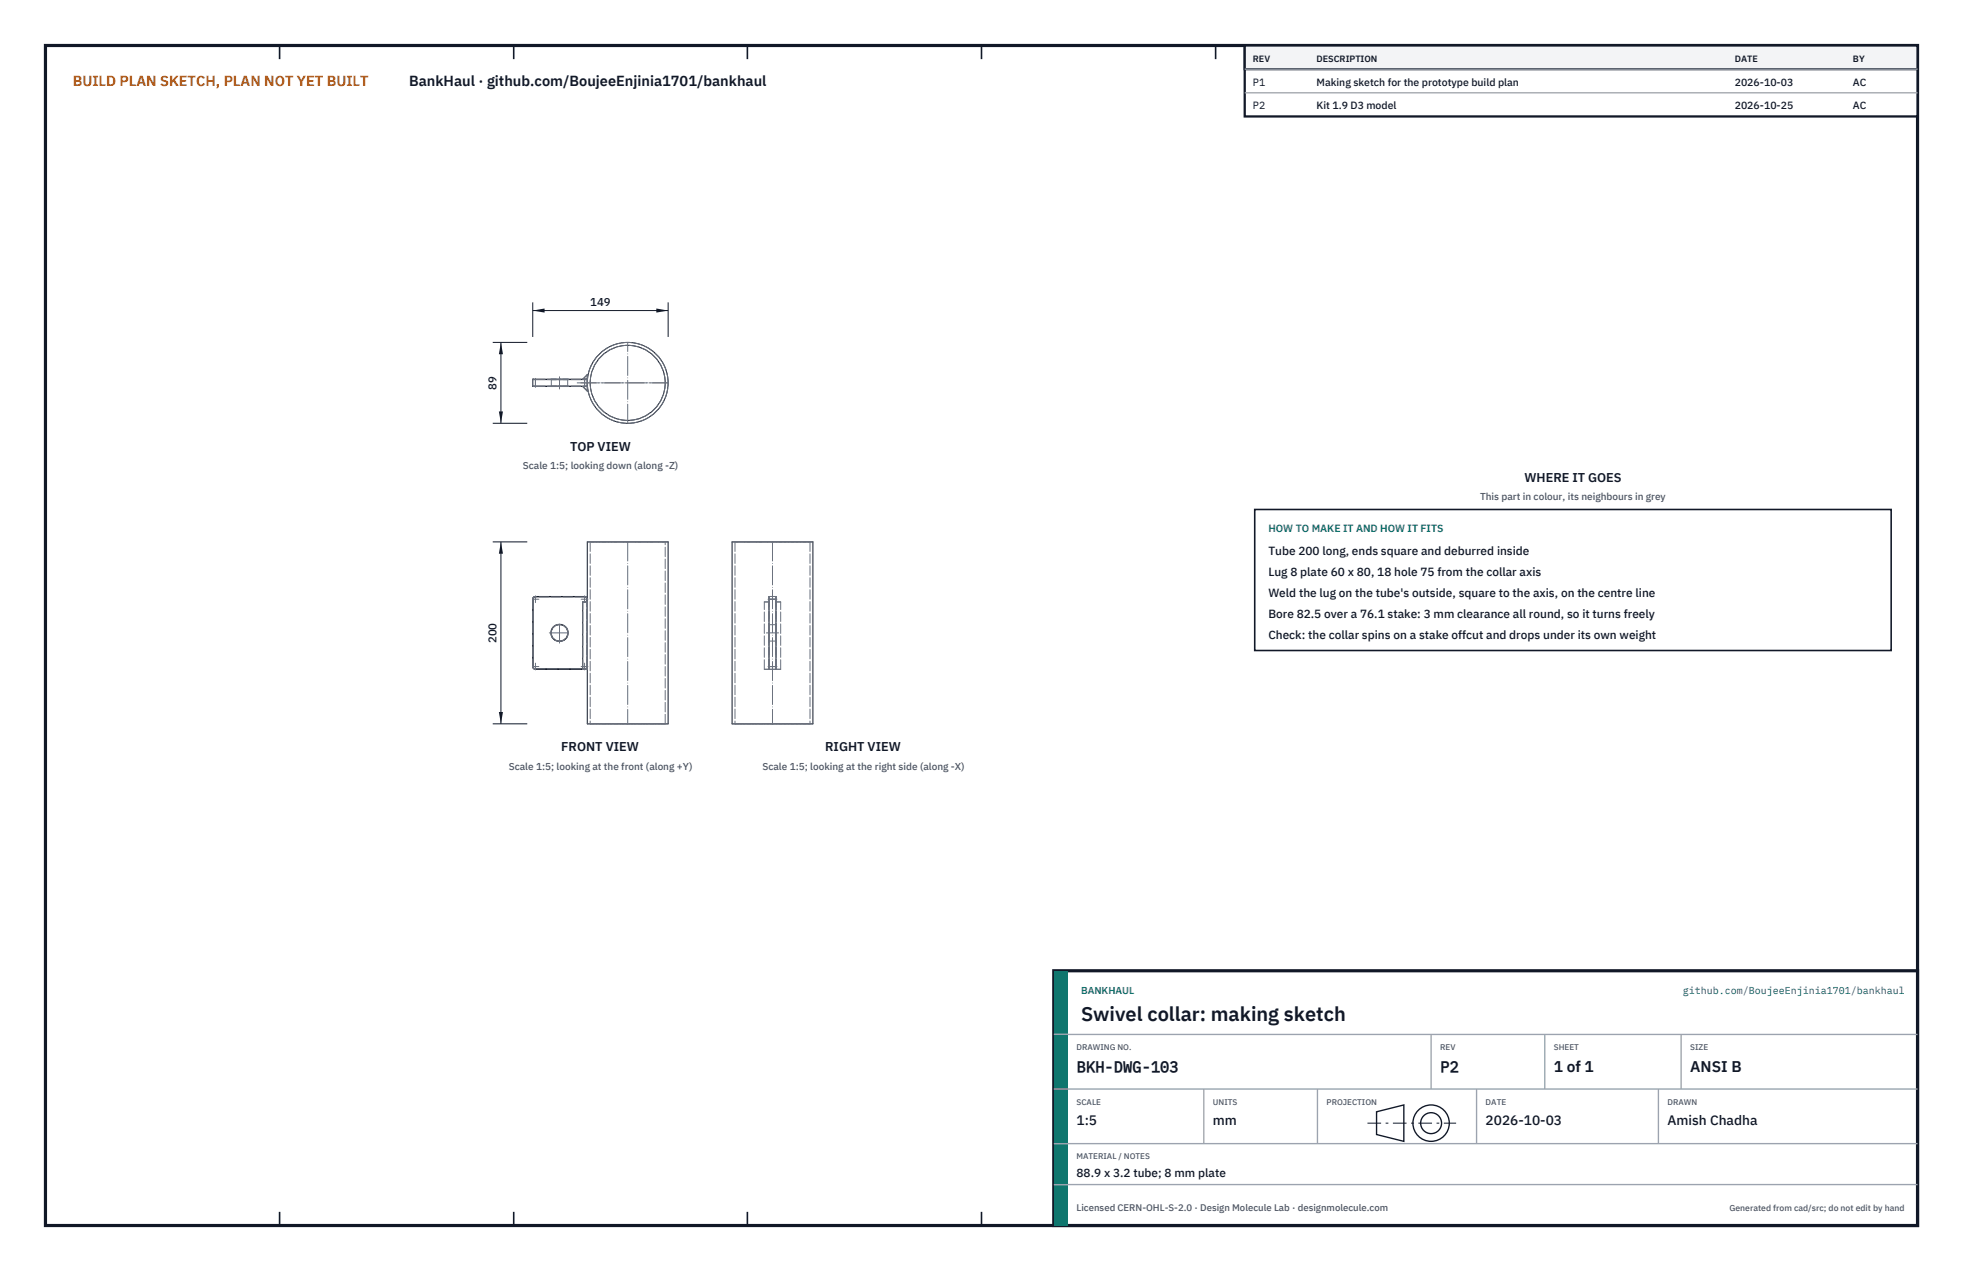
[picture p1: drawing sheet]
<svg xmlns="http://www.w3.org/2000/svg" width="432mm" height="279mm" viewBox="0 0 432 279" stroke-linecap="round" stroke-linejoin="round" font-family="sans-serif">
<path d="M10 10h411.8v259.4h-411.8z" fill="none" stroke="#111827" stroke-width=".7" stroke-linecap="butt"/>
<g fill="none" stroke="#111827" stroke-width=".35">
<path d="M61.5 10v3M113 10v3M164.4 10v3M215.9 10v3M267.4 10v3M318.9 10v3M370.3 10v3M61.5 266.4v3M113 266.4v3M164.4 266.4v3M215.9 266.4v3M267.4 266.4v3"/>
<path d="M318.9 266.4v3M370.3 266.4v3"/>
</g>
<g fill="none" stroke="#111727" stroke-width=".22">
<path d="M117.2 84.9l.6 .1M117.2 83.4v1.5M117.2 84.9h11.4M117.2 83.4h11.4M117.8 83.4h-.6M117.8 83.4v1.6M117.8 83.4h11.4v-1l-1 1M117.8 85h11.4v1l-1-1M128.6 84.9h.6M128.6 83.4h.6M128.6 83.4v1.5M129.2 83.4v1.5"/>
<path d="M129.2 119.1h17.8v40h-17.8zM161 119.1h17.8v40h-17.8zM117.2 131.7h.1M117.2 131.7v14.8M117.3 131.7v14.8M117.8 131.1a.6 .6 0 0 0-.6 .6M117.8 131.1v.1M117.8 131.2l-.5 .3v.2M117.8 131.1h10.8M117.8 131.2h10.8M128.6 131.1a.49 .49 0 0 1 .5 .6M128.6 131.2l.4 .2 .1 .3"/>
<path d="M128.6 131.1v.1M129.1 131.7v.6M129.2 132.3h-1v14.8M117.2 146.5a.6 .6 0 0 0 .6 .6M117.2 146.5h.1M117.3 146.5l.2 .5h.3M117.8 147v.1M117.8 147.1h11.4M117.8 147h10.4"/>
<circle cx="138.1" cy="84.2" r="8.3"/>
<circle cx="138.1" cy="84.2" r="8.9"/>
<circle cx="123.1" cy="139.1" r="1.89"/>
<circle cx="123.1" cy="139.1" r="1.81"/>
</g>
<g fill="none" stroke="#6a7180" stroke-width=".22" stroke-dasharray="2.1 .5">
<path d="M117.2 84.9v-1.5M117.2 84.9h.6M117.2 83.4h.6M117.3 85h.5M117.3 83.4h.5M117.8 85h10.8M117.8 83.4h10.8M117.8 84.9v-1.5M117.8 84.9v.1M117.8 83.4h.1M117.8 84.9h10.8M121.2 85h3.8"/>
<path d="M121.2 83.4h3.8M121.3 84.9l-.1 .1M121.3 83.4h-.1M121.3 83.4v1.5M121.3 84.9h3.6M121.3 83.4h3.6M124.9 84.9l.1 .1M124.9 83.4h.1M124.9 84.9v-1.5M124.9 84.9h-3.6M124.9 83.4h-3.6M125 85h-3.8"/>
<path d="M125 83.4h-3.8M128.2 83.4h1M128.2 83.4h.4M128.2 85l1 1M128.6 85h.5M128.6 83.4h.5M128.6 85h-.4M128.6 84.9v-1.5M128.6 84.9v.1M128.6 84.9h.6M128.6 83.4h.1M128.6 83.4h.6"/>
<path d="M129.2 84.9l-.1 .1M129.2 83.4h-.1M129.2 84.9v-1.5M129.2 83.4v-1M129.2 82.4l-1 1M129.2 85h-1M129.2 86v-1M129.8 119.1h16.5M129.8 119.1v40M146.3 119.1h-16.5M147 119.1h-17.8M161.7 119.1h8.2"/>
<path d="M161.7 119.1v40M169.9 119.1h8.3M178.2 119.1h-16.5M178.2 119.1v40M178.8 119.1h-17.8M117.2 131.7v14.8M117.2 131.7h.1M117.3 131.7v14.8M117.8 131.1a.6 .6 0 0 0-.6 .6M117.8 131.1v.1M117.8 131.2l-.5 .3v.2M128.2 132.3h1"/>
<path d="M128.6 131.2h-10.8M128.6 131.1v.1M129.1 131.7l-.1-.3-.4-.2M129.2 131.7a.6 .6 0 0 0-.6-.6M129.2 132.3h-1M129.2 132.3v14.8M129.2 131.7h-.1M168.1 132.3h1M169.1 131.7v14.8M169.1 131.2v.5M169.1 131.7v-.5M169.1 139.1v1.9"/>
<path d="M169.1 137.2v1.9M169.1 132.3h-1M169.2 131.1h1.4M169.2 131.1l-.1 .1M169.2 137.3l-.1-.1M169.2 131.7h1.4M169.2 131.7v14.8M169.2 131.1v.6M169.2 131.7h-.1M169.2 131.7v-.6M169.2 139.1v1.8M169.2 137.3v1.8"/>
<path d="M170.6 131.1l.1 .1M170.6 137.3l.1-.1M170.6 137.3h-1.4M170.6 131.7v14.8M170.6 131.1v.6M170.6 131.7h.1M170.6 131.7v-.6M170.6 139.1v1.8M170.6 137.3v1.8M170.7 131.7v14.8M170.7 131.2v.5M170.7 131.7v-.5"/>
<path d="M170.7 139.1v1.9M170.7 137.2v1.9M170.7 132.3h1M171.7 132.3h-1M117.2 146.5a.6 .6 0 0 0 .6 .6M117.2 146.5h.1M117.3 146.5l.2 .5h.3M117.8 147h10.8M117.8 147.1v-.1M128.2 147.1h.4M128.2 147.1v-14.8M128.2 147.1h1"/>
<path d="M128.2 147h.4M128.6 147.1a.6 .6 0 0 0 .6-.6M128.6 147l.4-.1 .1-.4M128.6 147.1v-.1M129.1 146.5v-14.2M129.1 146.5v-14.8M129.2 146.5v-14.2M129.2 146.5v-14.8M129.2 147.1v-14.8M129.2 147.1h-1M129.2 146.5h-.1M129.8 159.1h16.5"/>
<path d="M146.3 159.1v-40M146.3 159.1h-16.5M147 159.1h-17.8M161.7 159.1h8.2M168.1 147.1v-14.8M168.1 147.1h1M169.1 146.5v.5M169.1 147v-.5M169.1 146.5v-14.8M169.1 141v-3.8M169.1 147.1v-14.8M169.1 147.1h-1"/>
<path d="M169.2 147.1h1.4M169.2 147.1l-.1-.1M169.2 140.9l-.1 .1M169.2 146.5h1.4M169.2 146.5h-.1M169.2 146.5v.6M169.2 147.1v-.6M169.2 146.5v-14.8M169.2 140.9v-3.6M169.9 159.1h8.3M170.6 147.1l.1-.1M170.6 140.9l.1 .1"/>
<path d="M170.6 140.9h-1.4M170.6 146.5h.1M170.6 146.5v.6M170.6 147.1v-.6M170.6 146.5v-14.8M170.6 140.9v-3.6M170.7 146.5v.5M170.7 147v-.5M170.7 146.5v-14.8M170.7 141v-3.8M170.7 147.1v-14.8M170.7 147.1h1"/>
<path d="M171.7 147.1v-14.8M171.7 147.1h-1M178.2 159.1h-16.5M178.8 159.1h-17.8"/>
<circle cx="138.1" cy="84.2" r="8.3"/>
<circle cx="138.1" cy="84.2" r="8.9"/>
<circle cx="123.1" cy="139.1" r="1.89"/>
<circle cx="123.1" cy="139.1" r="1.81"/>
</g>
<g fill="none" stroke="#6a7180" stroke-width=".22" stroke-dasharray="4.2 .5 0 .5">
<path d="M117.8 83.2v2M123.1 82.8v2.7M127 84.2h20M127.8 84.2h19.2M128.6 83.2v2M138.1 93.1v-17.8M138.1 119.1v40M169.9 119.1v40M117.2 131.7h1.3M117.8 132.5v-1.5M120.8 139.1h4.5M127.8 131.7h1.5"/>
<path d="M128.6 132.5v-1.5M170.9 131.7h-2M171.3 139.1h-2.7M117.2 146.5h1.3M117.8 147.3v-1.5M123.1 141.4v-4.5M127.8 146.5h1.5M128.6 147.3v-1.5M170.9 146.5h-2"/>
</g>
<path d="M117.2 66.5v7.6M117.2 68.3h29.8M147 66.5v7.6" fill="none" stroke="#111827" stroke-width=".22"/>
<path d="M117.2 68.3l2.6-.5v.9zM144.4 67.8v.9l2.6-.4z" fill="#111827"/>
<path d="M108.4 75.3h7.6M110.2 75.3v17.8M108.4 93.1h7.6" fill="none" stroke="#111827" stroke-width=".22"/>
<path d="M110.2 75.3l-.5 2.6h.9zM109.7 90.5h.9l-.4 2.6z" fill="#111827"/>
<path d="M108.4 119.1h7.6M110.2 119.1v40M108.4 159.1h7.6" fill="none" stroke="#111827" stroke-width=".22"/>
<path d="M110.2 119.1l-.5 2.6h.9zM109.7 156.5h.9l-.4 2.6z" fill="#111827"/>
<path d="M276 112h140v31h-140z" fill="#fff" stroke="#111827" stroke-width=".35"/>
<path d="M273.8 10h148v15.6h-148z" fill="#fff" stroke="#111827" stroke-width=".5"/>
<path d="M273.8 10h148v5.2h-148z" fill="#f3f4f6" stroke="#111827" stroke-width=".5"/>
<path d="M273.8 15.2h148M273.8 20.4h148" fill="none" stroke="#9ca3af" stroke-width=".3"/>
<path d="M231.8 213.4h190v56h-190z" fill="#fff" stroke="#111827" stroke-width=".7" stroke-linecap="butt"/>
<path d="M231.8 213.4h3v56h-3z" fill="#0f766e"/>
<path d="M231.8 227.4h190M231.8 239.4h190M264.8 239.4v12M289.8 239.4v12M314.8 227.4v12M324.8 239.4v12M339.8 227.4v12M364.8 239.4v12M369.8 227.4v12M231.8 251.4h190M231.8 260.4h190" fill="none" stroke="#9ca3af" stroke-width=".3"/>
<g fill="none" stroke="#111827" stroke-width=".3">
<path d="M302.8 244.4l6-1.5v8l-6-1.5z"/>
<circle cx="314.8" cy="246.9" r="4"/>
<circle cx="314.8" cy="246.9" r="2.3"/>
</g>
<path d="M300.8 246.9h19.5" fill="none" stroke="#111827" stroke-width=".22" stroke-dasharray="3 1 .6 1" stroke-linecap="butt"/>
<text font-size="4.4" fill="#111827" x="237.8" y="224.4">Swivel collar: making sketch</text>
<g font-size="3.4" fill="#111827">
<text x="236.8" y="235.6">BKH-DWG-103</text>
<text x="316.8" y="235.6">P2</text>
<text x="341.8" y="235.6">1 of 1</text>
<text x="371.8" y="235.6">ANSI B</text>
</g>
<text font-size="3.2" fill="#b45309" x="16" y="19">BUILD PLAN SKETCH, PLAN NOT YET BUILT</text>
<text font-size="3.2" fill="#111827" x="90" y="19">BankHaul · github.com/BoujeeEnjinia1701/bankhaul</text>
<g font-size="3" fill="#111827">
<text x="236.8" y="247.2">1:5</text>
<text x="266.8" y="247.2">mm</text>
<text x="326.8" y="247.2">2026-10-03</text>
<text x="366.8" y="247.2">Amish Chadha</text>
</g>
<g font-size="2.8" fill="#111827">
<text x="125.4" y="99.1">TOP VIEW</text>
<text x="335.3" y="106">WHERE IT GOES</text>
<text x="123.5" y="165.2">FRONT VIEW</text>
<text x="181.5" y="165.2">RIGHT VIEW</text>
</g>
<g font-size="2.6" fill="#111827">
<text x="279" y="122">Tube 200 long, ends square and deburred inside</text>
<text x="279" y="126.6">Lug 8 plate 60 x 80, 18 hole 75 from the collar axis</text>
<text x="279" y="131.2">Weld the lug on the tube's outside, square to the axis, on the centre line</text>
<text x="279" y="135.8">Bore 82.5 over a 76.1 stake: 3 mm clearance all round, so it turns freely</text>
<text x="279" y="140.4">Check: the collar spins on a stake offcut and drops under its own weight</text>
<text x="236.8" y="258.8">88.9 x 3.2 tube; 8 mm plate</text>
</g>
<g font-size="2.5" fill="#111827">
<text x="129.8" y="67.3">149</text>
<text x="109.2" y="85.7" transform="rotate(-90 109.2 85.7)">89</text>
<text x="109.2" y="141.4" transform="rotate(-90 109.2 141.4)">200</text>
</g>
<g font-size="2.3" fill="#111827">
<text x="275.6" y="18.8">P1</text>
<text x="275.6" y="24">P2</text>
<text x="289.6" y="18.8">Making sketch for the prototype build plan</text>
<text x="289.6" y="24">Kit 1.9 D3 model</text>
<text x="381.6" y="18.8">2026-10-03</text>
<text x="381.6" y="24">2026-10-25</text>
<text x="407.6" y="18.8">AC</text>
<text x="407.6" y="24">AC</text>
</g>
<text font-size="2.3" fill="#0f766e" x="279" y="117">HOW TO MAKE IT AND HOW IT FITS</text>
<g font-size="2.2" fill="#4b5563">
<text x="115" y="103.1">Scale 1:5; looking down (along -Z)</text>
<text x="325.6" y="110">This part in colour, its neighbours in grey</text>
<text x="111.9" y="169.2">Scale 1:5; looking at the front (along +Y)</text>
<text x="167.7" y="169.2">Scale 1:5; looking at the right side (along -X)</text>
</g>
<g font-size="2.2" fill="#0f766e">
<text x="237.8" y="218.4">BANKHAUL</text>
<text x="370.1" y="218.4">github.com/BoujeeEnjinia1701/bankhaul</text>
</g>
<text font-size="2.1" fill="#4b5563" x="236.8" y="266.2">Licensed CERN-OHL-S-2.0 · Design Molecule Lab · designmolecule.com</text>
<g font-size="2" fill="#111827">
<text x="275.6" y="13.6">REV</text>
<text x="289.6" y="13.6">DESCRIPTION</text>
<text x="381.6" y="13.6">DATE</text>
<text x="407.6" y="13.6">BY</text>
</g>
<text font-size="1.9" fill="#4b5563" x="380.4" y="266.2">Generated from cad/src; do not edit by hand</text>
<g font-size="1.8" fill="#4b5563">
<text x="236.8" y="230.8">DRAWING NO.</text>
<text x="316.8" y="230.8">REV</text>
<text x="341.8" y="230.8">SHEET</text>
<text x="371.8" y="230.8">SIZE</text>
<text x="236.8" y="242.8">SCALE</text>
<text x="266.8" y="242.8">UNITS</text>
<text x="291.8" y="242.8">PROJECTION</text>
<text x="326.8" y="242.8">DATE</text>
<text x="366.8" y="242.8">DRAWN</text>
<text x="236.8" y="254.8">MATERIAL / NOTES</text>
</g>
</svg>
